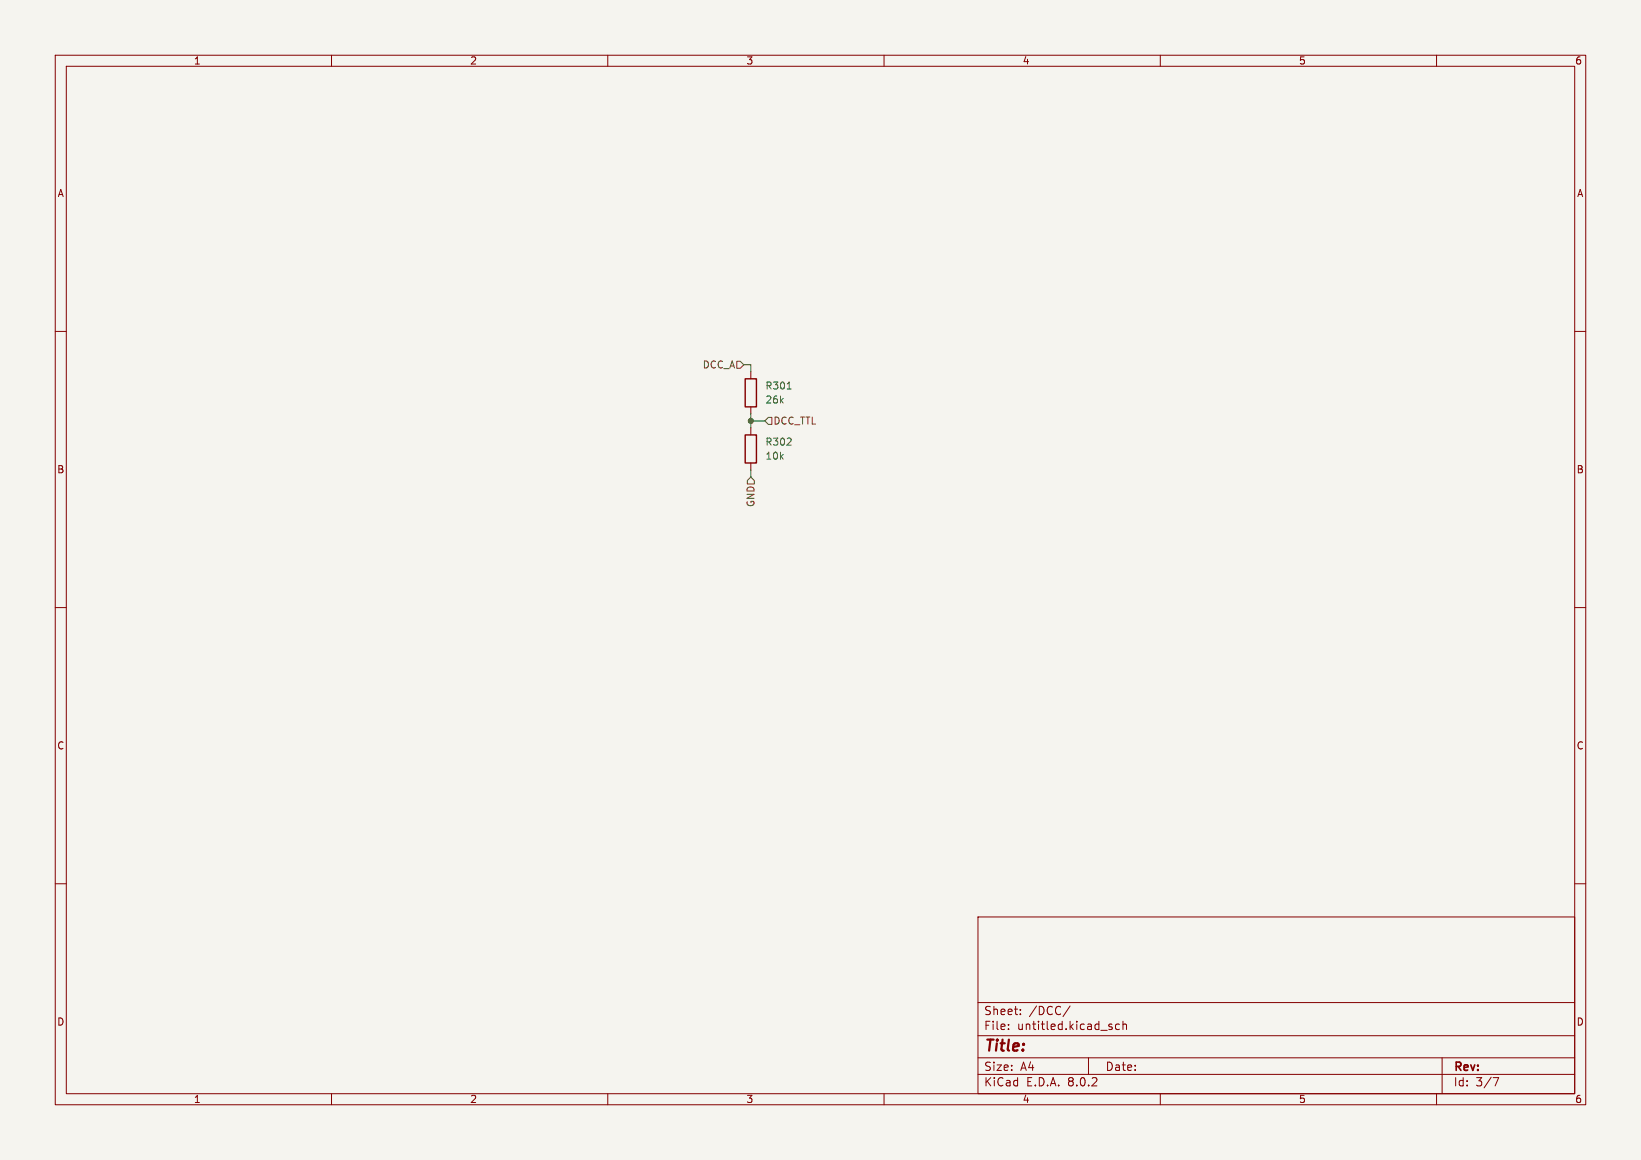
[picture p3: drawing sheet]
<svg xmlns="http://www.w3.org/2000/svg" width="297mm" height="210mm" viewBox="0 0 297 210" stroke-linecap="round" stroke-linejoin="round" font-family="sans-serif">
<path d="M0 0h297v210h-297z" fill="#f5f4ef" stroke="#f5f4ef" stroke-width=".18"/>
<g fill="none" stroke="#840000" stroke-width=".18">
<path d="M10 10h277v190h-277zM12 12h273v186h-273zM60 10v2M110 10v2M160 10v2M210 10v2M260 10v2M10 60h2M285 60h2M135.9 67.3v1.3M135.9 73.7v1.2M135.9 77.5v1.2"/>
<path d="M135.9 83.8v1.3M10 110h2M285 110h2M10 160h2M285 160h2M177 166h108v32h-108zM60 198v2M110 198v2M160 198v2M177 194.5h108M177 191.5h108M177 187.5h108"/>
<path d="M177 181.5h108M182.5 186.3v.1M182.5 185.5v.1M184.7 183.6v.1M184.7 182.8v.1M193.7 182.1l-1.3 2M197 191.5v3M201.2 186v.3M202.6 185.5l-.4-.1-.3 .3v.4l.1 .2h.6M203.2 185.5l.3-.1 .3 .1 .1 .9M203.2 184.9v1.5M210 198v2"/>
<path d="M260 198v2M261 191.5v6.5M270.2 195.1h1l-.6 1.5"/>
</g>
<path d="M134.9 68.6h2v5.1h-2zM134.9 78.7h2v5.1h-2z" fill="none" stroke="#840000" stroke-width=".25"/>
<path d="M142.5 70.4h.7" fill="none" stroke="#006464" stroke-width=".18"/>
<path d="M133.3 65.4h.7l.6 .6-.6 .7h-.7zM139.1 75.6h.6v1.2h-.6l-.7-.6zM135.9 86.4l.6 .6v.6h-1.2v-.6z" fill="none" stroke="#725600" stroke-width=".18"/>
<path d="M134.6 66h1.3v1.3M135.9 74.9v2.6M135.9 76.2h2.5M135.9 85.1v1.3" fill="none" stroke="#009600" stroke-width=".18"/>
<circle cx="135.9" cy="76.2" r=".46" fill="#009600" stroke="#009600" stroke-width=".18"/>
<text font-size="2.8" fill="#840000" x="178" y="190.9">Title:</text>
<g font-size="2.1" fill="#840000">
<text x="178" y="184">Sheet:</text>
<text x="186.2" y="184">/DCC/</text>
<text x="178" y="186.7">File:</text>
<text x="184.1" y="186.7">untitled.kicad_sch</text>
<text x="178" y="196.9">KiCad</text>
<text x="178" y="194.1">Size:</text>
<text x="184.7" y="194.1">A4</text>
<text x="185.7" y="196.9">E.D.A.</text>
<text x="193.3" y="196.9">8.0.2</text>
<text x="200" y="194.1">Date:</text>
<text x="263" y="194.3">Rev:</text>
<text x="263" y="196.9">Id:</text>
<text x="267.1" y="196.9">3/7</text>
</g>
<g font-size="1.8" fill="#840000">
<text x="35" y="11.9">1</text>
<text x="85" y="11.9">2</text>
<text x="135" y="11.9">3</text>
<text x="185" y="11.9">4</text>
<text x="235" y="11.9">5</text>
<text x="285" y="11.9">6</text>
<text x="10.3" y="35.9">A</text>
<text x="285.3" y="35.9">A</text>
<text x="10.3" y="85.9">B</text>
<text x="285.3" y="85.9">B</text>
<text x="10.3" y="135.9">C</text>
<text x="285.3" y="135.9">C</text>
<text x="10.3" y="185.9">D</text>
<text x="285.3" y="185.9">D</text>
<text x="35" y="199.9">1</text>
<text x="85" y="199.9">2</text>
<text x="135" y="199.9">3</text>
<text x="185" y="199.9">4</text>
<text x="235" y="199.9">5</text>
<text x="285" y="199.9">6</text>
</g>
<g font-size="1.8" fill="#725600">
<text x="127.1" y="66.9">DCC_A</text>
<text x="139.9" y="77.1">DCC_TTL</text>
<text x="136.8" y="91.9" transform="rotate(-90 136.8 91.9)">GND</text>
</g>
<g font-size="1.8" fill="#006464">
<text x="138.4" y="70.7">R301</text>
<text x="138.4" y="73.3">26k</text>
<text x="138.4" y="80.9">R302</text>
<text x="138.4" y="83.4">10k</text>
</g>
</svg>
